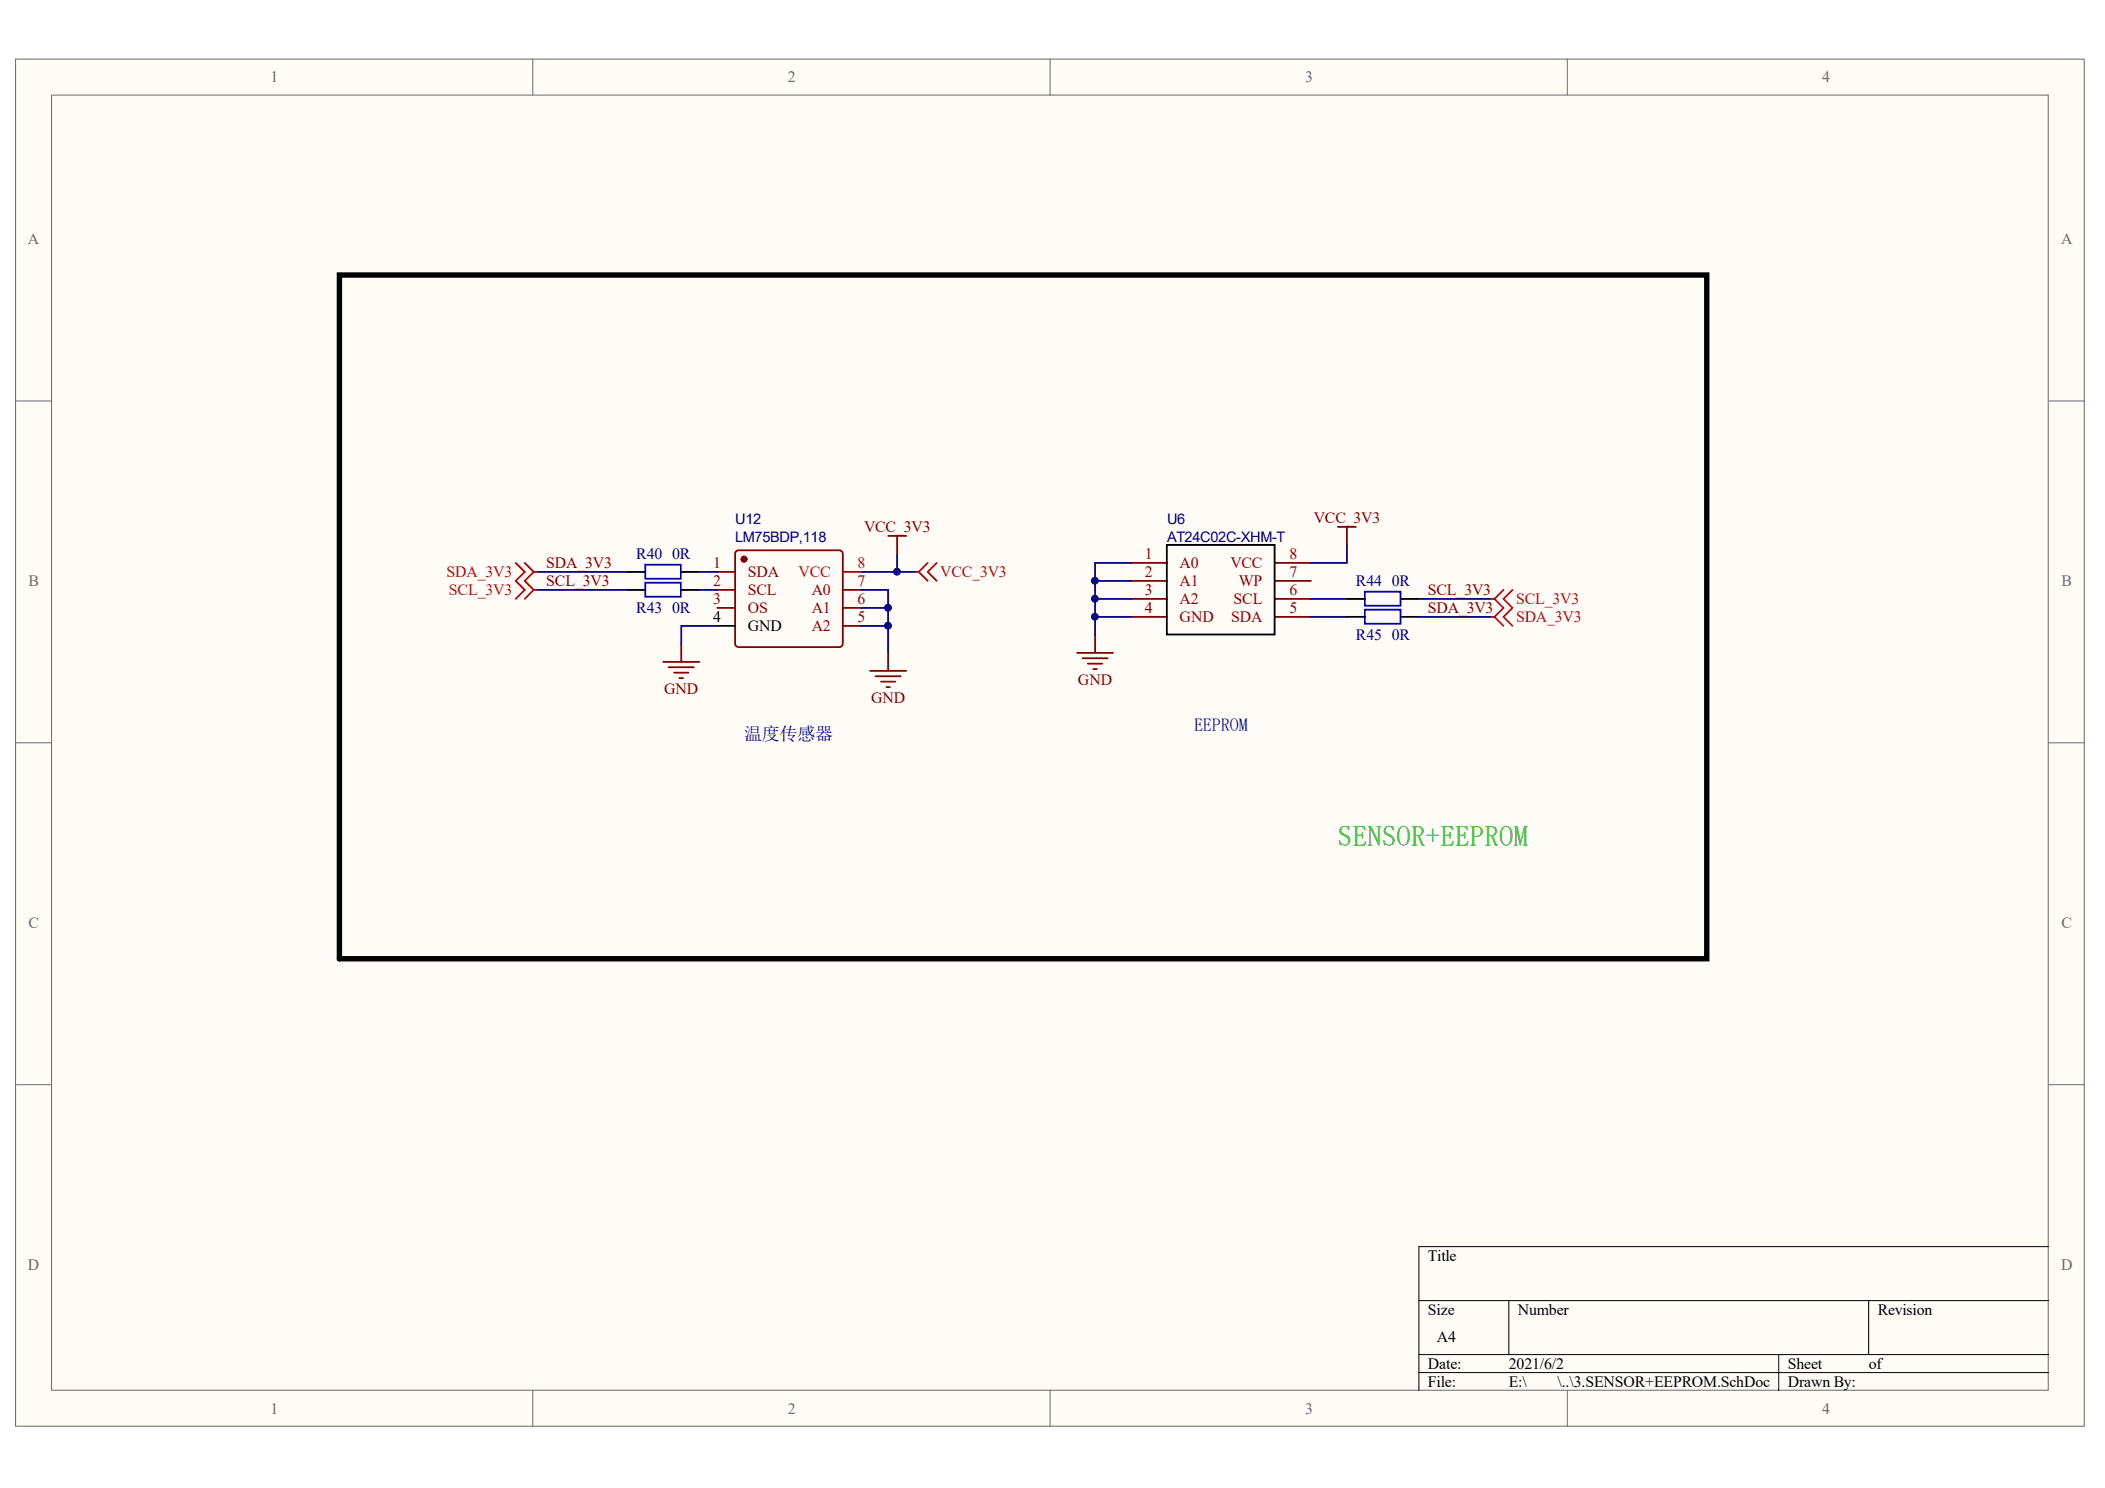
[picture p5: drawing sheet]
<svg xmlns="http://www.w3.org/2000/svg" width="297mm" height="210mm" viewBox="0 0 297 210" stroke-linecap="round" stroke-linejoin="round" font-family="sans-serif">
<g fill="#fffcf8" stroke="#696969" stroke-width=".14">
<path d="M2.2 8.3h291.9v192.9h-291.9z"/>
<path d="M7.3 13.4h281.7v182.7h-281.7z"/>
</g>
<path d="M75.2 8.3v5.1M148.2 8.3v5.1M221.2 8.3v5.1M2.2 56.6h5.1M289.1 56.6h5.1M2.2 104.8h5.1M289.1 104.8h5.1M2.2 153h5.1M289.1 153h5.1M75.2 196.2v5M148.2 196.2v5M221.2 196.2v5" fill="none" stroke="#696969" stroke-width=".14"/>
<path d="M289.1 175.9h-88.9v20.3M200.2 183.5h88.9M200.2 191.1h88.9M200.2 193.6h88.9M212.9 183.5v7.6M251 191.1v5.1M263.7 183.5v7.6" fill="none" stroke="#000" stroke-width=".14"/>
<circle cx="105" cy="78.9" r=".36" fill="#800" stroke="#800" stroke-width=".25"/>
<g fill="none" stroke="#800" stroke-width=".25">
<path d="M103.8 77.9l.4-.3 14.5 .1 .2 .4v12.9l-.5 .3-14.4-.1-.3-.4zM159.6 79.4h5.1M179.9 79.4h5.1M101.2 80.7h2.5M101.2 83.2h2.5M101.2 85.8h2.5M119 83.2h2.5M119 85.8h2.5M119 88.3h2.5M159.6 81.9h5.1M159.6 84.5h5.1M159.6 87h5.1"/>
<path d="M179.9 81.9h5.1M179.9 84.5h5.1M179.9 87h5.1"/>
</g>
<path d="M164.7 76.9h15.2v12.6h-15.2zM88.5 80.7h2.6M88.5 83.2h2.6M96.1 80.7h2.6M96.1 83.2h2.6M101.2 88.3h2.5M190.1 84.5h2.5M190.1 87h2.5M197.7 84.5h2.5M197.7 87h2.5" fill="none" stroke="#000" stroke-width=".25"/>
<g fill="none" stroke="#f00" stroke-width=".25">
<path d="M72.8 79.4l1.2 1.3-1.2 1.2 1.2 1.3-1.2 1.3M74 79.4l1.3 1.3M130.9 79.4l-1.3 1.3M132.2 79.4l-1.3 1.3 1.3 1.2M75.3 80.7h.5M75.3 80.7l-1.3 1.2 1.3 1.3M75.3 83.2l-1.3 1.3M75.3 83.2h.5M119 80.7h2.5M129.1 80.7h.5M129.6 80.7l1.3 1.2M210.4 87h.5"/>
<path d="M210.4 84.5h.5M210.9 87l1.3 1.3M210.9 84.5l1.3 1.3-1.3 1.2M212.2 83.2l-1.3 1.3M213.4 83.2l-1.2 1.3 1.2 1.3-1.2 1.2 1.2 1.3"/>
</g>
<g fill="none" stroke="#000080" stroke-width=".25">
<path d="M126.6 78.1v2.6h-5.1M159.6 79.4h-5.1v7.6M190.1 76.9v2.5h-5.1M75.8 80.7h12.7M75.8 83.2h12.7M98.7 80.7h2.5M98.7 83.2h2.5M101.2 88.3h-5.1v2.5M121.5 83.2h3.8v8.9M121.5 85.8h3.8M121.5 88.3h3.8M126.6 80.7h2.5"/>
<path d="M154.5 84.5h5.1M154.5 81.9h5.1M159.6 87h-5.1v2.6M185 84.5h5.1M185 87h5.1M200.2 84.5h10.2M200.2 87h10.2"/>
</g>
<g fill="none" stroke="#800000" stroke-width=".25">
<path d="M125.3 75.6h2.6M126.6 75.6v2.5M188.8 74.3h2.5M190.1 74.3v2.6M93.6 93.4h5.1M94.4 94.1h3.5M95.1 94.9h2M95.9 95.7h.5M96.1 90.8v2.6M122.8 94.6h5.1M123.6 95.4h3.5M124.3 96.2h2"/>
<path d="M125.1 96.9h.5M125.3 92.1v2.5M152 92.1h5.1M152.7 92.9h3.6M153.5 93.6h2M154.3 94.4h.5M154.5 89.6v2.5"/>
</g>
<path d="M91.1 79.7h5v1.9h-5zM91.1 82.2h5v2h-5zM192.6 83.5h5v1.9h-5zM192.6 86h5v2h-5z" fill="none" stroke="#00f" stroke-width=".25"/>
<path d="M47.9 38.8h192.9v96.4h-192.9z" fill="none" stroke="#000" stroke-width=".76"/>
<g fill="#000080" stroke="#000080" stroke-width=".14">
<circle cx="125.3" cy="88.3" r=".48"/>
<circle cx="125.3" cy="85.7" r=".48"/>
<circle cx="126.6" cy="80.6" r=".48"/>
<circle cx="154.5" cy="87" r=".48"/>
<circle cx="154.5" cy="84.5" r=".48"/>
<circle cx="154.5" cy="81.9" r=".48"/>
</g>
<text font-size="4" fill="#00bf00" x="188.8" y="119.4">SENSOR+EEPROM</text>
<g font-size="2.5" fill="#000080">
<text x="105" y="104.4">温度传感器</text>
<text x="168.5" y="103.2">EEPROM</text>
</g>
<g font-size="2.2" fill="#696969">
<text x="38.2" y="11.6">1</text>
<text x="111.2" y="11.6">2</text>
<text x="184.2" y="11.6">3</text>
<text x="257.1" y="11.6">4</text>
<text x="3.9" y="34.4">A</text>
<text x="290.8" y="34.4">A</text>
<text x="4" y="82.7">B</text>
<text x="290.9" y="82.7">B</text>
<text x="4" y="130.9">C</text>
<text x="290.9" y="130.9">C</text>
<text x="3.9" y="179.1">D</text>
<text x="290.8" y="179.1">D</text>
<text x="38.2" y="199.4">1</text>
<text x="111.2" y="199.4">2</text>
<text x="184.2" y="199.4">3</text>
<text x="257.1" y="199.4">4</text>
</g>
<g font-size="2.2" fill="#800000">
<text x="121.9" y="75.1">VCC_3V3</text>
<text x="185.4" y="73.8">VCC_3V3</text>
<text x="77.1" y="80.1">SDA_3V3</text>
<text x="77.1" y="82.7">SCL_3V3</text>
<text x="201.5" y="83.9">SCL_3V3</text>
<text x="201.5" y="86.5">SDA_3V3</text>
<text x="93.7" y="97.9">GND</text>
<text x="122.9" y="99.2">GND</text>
<text x="152.1" y="96.6">GND</text>
</g>
<g font-size="2.2" fill="#f00">
<text x="63" y="81.4">SDA_3V3</text>
<text x="63.4" y="83.9">SCL_3V3</text>
<text x="112.7" y="81.4">VCC</text>
<text x="121" y="80.1">8</text>
<text x="132.7" y="81.4">VCC_3V3</text>
<text x="213.9" y="87.7">SDA_3V3</text>
<text x="213.9" y="85.2">SCL_3V3</text>
</g>
<g font-size="2.2" fill="#000080">
<text x="89.8" y="78.9">R40</text>
<text x="94.9" y="78.9">0R</text>
<text x="191.3" y="82.7">R44</text>
<text x="196.4" y="82.7">0R</text>
<text x="89.8" y="86.5">R43</text>
<text x="94.9" y="86.5">0R</text>
<text x="191.3" y="90.3">R45</text>
<text x="196.4" y="90.3">0R</text>
</g>
<g font-size="2.2" fill="#800">
<text x="100.6" y="80.1">1</text>
<text x="100.6" y="82.7">2</text>
<text x="105.5" y="81.4">SDA</text>
<text x="105.5" y="83.9">SCL</text>
<text x="114.5" y="83.9">A0</text>
<text x="121" y="82.7">7</text>
<text x="161.6" y="78.9">1</text>
<text x="161.6" y="81.4">2</text>
<text x="161.6" y="83.9">3</text>
<text x="166.5" y="80.1">A0</text>
<text x="166.5" y="82.7">A1</text>
<text x="173.6" y="80.1">VCC</text>
<text x="174.8" y="82.7">WP</text>
<text x="181.9" y="83.9">6</text>
<text x="181.9" y="81.4">7</text>
<text x="181.9" y="78.9">8</text>
<text x="100.6" y="85.2">3</text>
<text x="105.5" y="86.5">OS</text>
<text x="114.5" y="89">A2</text>
<text x="114.5" y="86.5">A1</text>
<text x="121" y="87.7">5</text>
<text x="121" y="85.2">6</text>
<text x="161.6" y="86.5">4</text>
<text x="166.5" y="85.2">A2</text>
<text x="166.5" y="87.7">GND</text>
<text x="173.7" y="87.7">SDA</text>
<text x="174.1" y="85.2">SCL</text>
<text x="181.9" y="86.5">5</text>
</g>
<g font-size="2.2">
<text x="100.6" y="87.7">4</text>
<text x="105.5" y="89">GND</text>
<text x="201.5" y="177.8">Title</text>
<text x="201.5" y="185.5">Size</text>
<text x="214.2" y="185.5">Number</text>
<text x="265" y="185.5">Revision</text>
<text x="202.8" y="189.3">A4</text>
<text x="201.5" y="193.1">Date:</text>
<text x="201.5" y="195.6">File:</text>
<text x="212.9" y="193.1">2021/6/2</text>
<text x="212.9" y="195.6">E:\</text>
<text x="219.8" y="195.6">\..\3.SENSOR+EEPROM.SchDoc</text>
<text x="252.3" y="193.1">Sheet</text>
<text x="252.3" y="195.6">Drawn By:</text>
<text x="263.7" y="193.1">of</text>
</g>
<g font-size="2.1" fill="#000080">
<text x="103.7" y="74">U12</text>
<text x="103.7" y="76.5">LM75BDP,118</text>
<text x="164.7" y="74">U6</text>
<text x="164.7" y="76.5">AT24C02C-XHM-T</text>
</g>
</svg>
